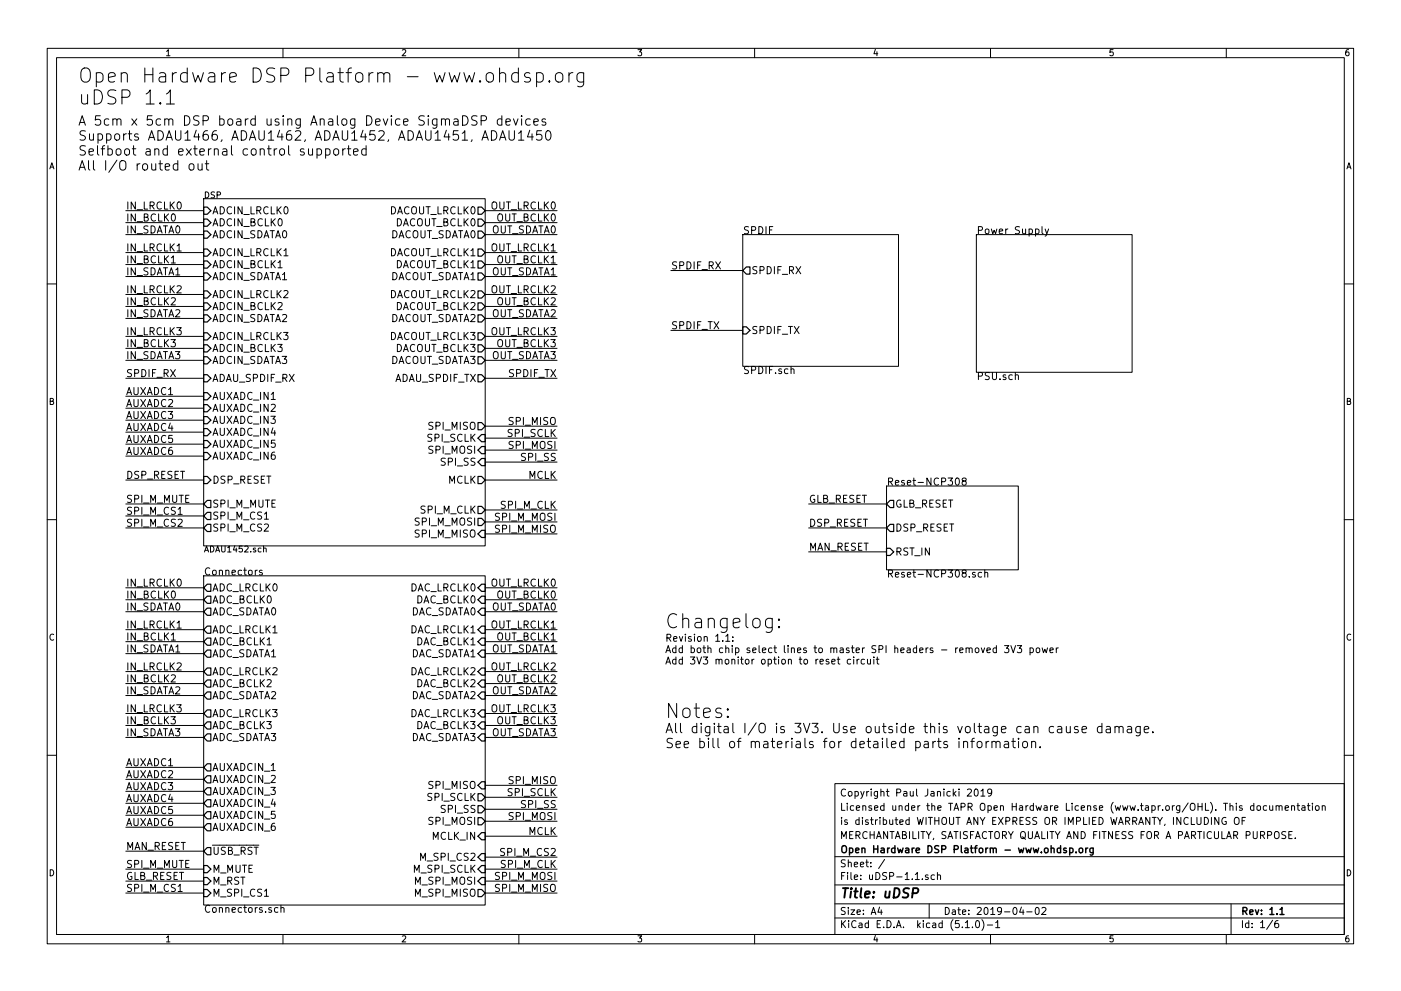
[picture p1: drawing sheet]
EESchema Schematic File Version 4
LIBS:uDSP-1.1-cache
EELAYER 29 0
EELAYER END
$Descr A4 11693 8268
encoding utf-8
Sheet 1 6
Title "uDSP"
Date "2019-04-02"
Rev "1.1"
Comp "Open Hardware DSP Platform - www.ohdsp.org"
Comment1 "MERCHANTABILITY, SATISFACTORY QUALITY AND FITNESS FOR A PARTICULAR PURPOSE."
Comment2 "is distributed WITHOUT ANY EXPRESS OR IMPLIED WARRANTY, INCLUDING OF"
Comment3 "Licensed under the TAPR Open Hardware License (www.tapr.org/OHL). This documentation"
Comment4 "Copyright Paul Janicki 2019"
$EndDescr
$Sheet
S 1700 1650 2350 2900
U 54BE4270
F0 "DSP" 50
F1 "ADAU1452.sch" 50
F2 "ADCIN_LRCLK0" I L 1700 1750 60 
F3 "ADCIN_BCLK0" I L 1700 1850 60 
F4 "ADCIN_SDATA0" I L 1700 1950 60 
F5 "ADCIN_LRCLK1" I L 1700 2100 60 
F6 "ADCIN_BCLK1" I L 1700 2200 60 
F7 "ADCIN_SDATA1" I L 1700 2300 60 
F8 "ADCIN_LRCLK2" I L 1700 2450 60 
F9 "ADCIN_BCLK2" I L 1700 2550 60 
F10 "ADCIN_SDATA2" I L 1700 2650 60 
F11 "ADCIN_LRCLK3" I L 1700 2800 60 
F12 "ADCIN_BCLK3" I L 1700 2900 60 
F13 "ADCIN_SDATA3" I L 1700 3000 60 
F14 "DACOUT_LRCLK0" O R 4050 1750 60 
F15 "DACOUT_BCLK0" O R 4050 1850 60 
F16 "DACOUT_SDATA0" O R 4050 1950 60 
F17 "ADAU_SPDIF_RX" I L 1700 3150 60 
F18 "ADAU_SPDIF_TX" O R 4050 3150 60 
F19 "DACOUT_LRCLK1" O R 4050 2100 60 
F20 "DACOUT_BCLK1" O R 4050 2200 60 
F21 "DACOUT_SDATA1" O R 4050 2300 60 
F22 "DACOUT_LRCLK2" O R 4050 2450 60 
F23 "DACOUT_BCLK2" O R 4050 2550 60 
F24 "DACOUT_SDATA2" O R 4050 2650 60 
F25 "DACOUT_LRCLK3" O R 4050 2800 60 
F26 "DACOUT_BCLK3" O R 4050 2900 60 
F27 "DACOUT_SDATA3" O R 4050 3000 60 
F28 "AUXADC_IN1" I L 1700 3300 60 
F29 "AUXADC_IN2" I L 1700 3400 60 
F30 "AUXADC_IN3" I L 1700 3500 60 
F31 "AUXADC_IN4" I L 1700 3600 60 
F32 "AUXADC_IN5" I L 1700 3700 60 
F33 "AUXADC_IN6" I L 1700 3800 60 
F34 "MCLK" O R 4050 4000 60 
F35 "SPI_MISO" O R 4050 3550 60 
F36 "SPI_SCLK" I R 4050 3650 60 
F37 "SPI_MOSI" I R 4050 3750 60 
F38 "SPI_SS" I R 4050 3850 60 
F39 "SPI_M_CLK" O R 4050 4250 60 
F40 "SPI_M_MISO" I R 4050 4450 60 
F41 "SPI_M_MOSI" O R 4050 4350 60 
F42 "SPI_M_MUTE" O L 1700 4200 60 
F43 "DSP_RESET" I L 1700 4000 60 
F44 "SPI_M_CS2" O L 1700 4400 60 
F45 "SPI_M_CS1" O L 1700 4300 60 
$EndSheet
$Sheet
S 8150 1950 1300 1150
U 54DA50D9
F0 "Power Supply" 60
F1 "PSU.sch" 60
$EndSheet
$Sheet
S 6200 1950 1300 1100
U 54E30917
F0 "SPDIF" 60
F1 "SPDIF.sch" 60
F2 "SPDIF_RX" O L 6200 2250 60 
F3 "SPDIF_TX" I L 6200 2750 60 
$EndSheet
Text Label 1050 1750 0    60   ~ 6
IN_LRCLK0
Text Label 1050 1850 0    60   ~ 6
IN_BCLK0
Text Label 1050 1950 0    60   ~ 6
IN_SDATA0
Text Label 1050 2100 0    60   ~ 6
IN_LRCLK1
Text Label 1050 2200 0    60   ~ 6
IN_BCLK1
Text Label 1050 2300 0    60   ~ 6
IN_SDATA1
Text Label 1050 3000 0    60   ~ 6
IN_SDATA3
Text Label 1050 2900 0    60   ~ 6
IN_BCLK3
Text Label 1050 2800 0    60   ~ 6
IN_LRCLK3
Text Label 1050 2650 0    60   ~ 6
IN_SDATA2
Text Label 1050 2550 0    60   ~ 6
IN_BCLK2
Text Label 1050 2450 0    60   ~ 6
IN_LRCLK2
Wire Wire Line
	1050 1750 1700 1750
Wire Wire Line
	1700 1850 1050 1850
Wire Wire Line
	1050 1950 1700 1950
Wire Wire Line
	1700 2100 1050 2100
Wire Wire Line
	1050 2200 1700 2200
Wire Wire Line
	1700 2300 1050 2300
Wire Wire Line
	1700 2450 1050 2450
Wire Wire Line
	1050 2550 1700 2550
Wire Wire Line
	1700 2650 1050 2650
Wire Wire Line
	1050 2800 1700 2800
Wire Wire Line
	1700 2900 1050 2900
Wire Wire Line
	1050 3000 1700 3000
Text Label 4650 1750 2    60   ~ 6
OUT_LRCLK0
Text Label 4650 1850 2    60   ~ 6
OUT_BCLK0
Text Label 4650 1950 2    60   ~ 6
OUT_SDATA0
Wire Wire Line
	4050 1750 4650 1750
Wire Wire Line
	4650 1850 4050 1850
Wire Wire Line
	4050 1950 4650 1950
Text Label 4650 2100 2    60   ~ 6
OUT_LRCLK1
Text Label 4650 2200 2    60   ~ 6
OUT_BCLK1
Text Label 4650 2300 2    60   ~ 6
OUT_SDATA1
Wire Wire Line
	4050 2100 4650 2100
Wire Wire Line
	4650 2200 4050 2200
Wire Wire Line
	4050 2300 4650 2300
Text Label 4650 2450 2    60   ~ 6
OUT_LRCLK2
Text Label 4650 2550 2    60   ~ 6
OUT_BCLK2
Text Label 4650 2650 2    60   ~ 6
OUT_SDATA2
Wire Wire Line
	4050 2450 4650 2450
Wire Wire Line
	4650 2550 4050 2550
Wire Wire Line
	4050 2650 4650 2650
Text Label 4650 2800 2    60   ~ 6
OUT_LRCLK3
Text Label 4650 2900 2    60   ~ 6
OUT_BCLK3
Text Label 4650 3000 2    60   ~ 6
OUT_SDATA3
Wire Wire Line
	4050 2800 4650 2800
Wire Wire Line
	4650 2900 4050 2900
Wire Wire Line
	4050 3000 4650 3000
$Sheet
S 1700 4800 2350 2750
U 54E8D6A6
F0 "Connectors" 60
F1 "Connectors.sch" 60
F2 "ADC_LRCLK0" O L 1700 4900 60 
F3 "ADC_BCLK0" O L 1700 5000 60 
F4 "ADC_SDATA0" O L 1700 5100 60 
F5 "DAC_LRCLK0" I R 4050 4900 60 
F6 "DAC_BCLK0" I R 4050 5000 60 
F7 "DAC_SDATA0" I R 4050 5100 60 
F8 "AUXADCIN_1" O L 1700 6400 60 
F9 "AUXADCIN_2" O L 1700 6500 60 
F10 "AUXADCIN_3" O L 1700 6600 60 
F11 "AUXADCIN_4" O L 1700 6700 60 
F12 "AUXADCIN_5" O L 1700 6800 60 
F13 "AUXADCIN_6" O L 1700 6900 60 
F14 "ADC_LRCLK1" O L 1700 5250 60 
F15 "ADC_BCLK1" O L 1700 5350 60 
F16 "ADC_SDATA1" O L 1700 5450 60 
F17 "ADC_LRCLK2" O L 1700 5600 60 
F18 "ADC_BCLK2" O L 1700 5700 60 
F19 "ADC_SDATA2" O L 1700 5800 60 
F20 "ADC_LRCLK3" O L 1700 5950 60 
F21 "ADC_BCLK3" O L 1700 6050 60 
F22 "ADC_SDATA3" O L 1700 6150 60 
F23 "DAC_LRCLK1" I R 4050 5250 60 
F24 "DAC_BCLK1" I R 4050 5350 60 
F25 "DAC_SDATA1" I R 4050 5450 60 
F26 "DAC_LRCLK2" I R 4050 5600 60 
F27 "DAC_BCLK2" I R 4050 5700 60 
F28 "DAC_SDATA2" I R 4050 5800 60 
F29 "DAC_LRCLK3" I R 4050 5950 60 
F30 "DAC_BCLK3" I R 4050 6050 60 
F31 "DAC_SDATA3" I R 4050 6150 60 
F32 "~USB_RST" O L 1700 7100 60 
F33 "MCLK_IN" I R 4050 6975 60 
F34 "SPI_MISO" I R 4050 6550 60 
F35 "SPI_SCLK" O R 4050 6650 60 
F36 "SPI_SS" O R 4050 6750 60 
F37 "SPI_MOSI" O R 4050 6850 60 
F38 "M_SPI_MISO" O R 4050 7450 60 
F39 "M_SPI_SCLK" I R 4050 7250 60 
F40 "M_SPI_MOSI" I R 4050 7350 60 
F41 "M_MUTE" I L 1700 7250 60 
F42 "M_RST" I L 1700 7350 60 
F43 "M_SPI_CS1" I L 1700 7450 60 
F44 "M_SPI_CS2" I R 4050 7150 60 
$EndSheet
Text Label 1050 4900 0    60   ~ 6
IN_LRCLK0
Text Label 1050 5000 0    60   ~ 6
IN_BCLK0
Text Label 1050 5100 0    60   ~ 6
IN_SDATA0
Text Label 1050 5250 0    60   ~ 6
IN_LRCLK1
Text Label 1050 5350 0    60   ~ 6
IN_BCLK1
Text Label 1050 5450 0    60   ~ 6
IN_SDATA1
Text Label 1050 6150 0    60   ~ 6
IN_SDATA3
Text Label 1050 6050 0    60   ~ 6
IN_BCLK3
Text Label 1050 5950 0    60   ~ 6
IN_LRCLK3
Text Label 1050 5800 0    60   ~ 6
IN_SDATA2
Text Label 1050 5700 0    60   ~ 6
IN_BCLK2
Text Label 1050 5600 0    60   ~ 6
IN_LRCLK2
Wire Wire Line
	1050 4900 1700 4900
Wire Wire Line
	1700 5000 1050 5000
Wire Wire Line
	1050 5100 1700 5100
Wire Wire Line
	1700 5250 1050 5250
Wire Wire Line
	1050 5350 1700 5350
Wire Wire Line
	1700 5450 1050 5450
Wire Wire Line
	1700 5600 1050 5600
Wire Wire Line
	1050 5700 1700 5700
Wire Wire Line
	1700 5800 1050 5800
Wire Wire Line
	1050 5950 1700 5950
Wire Wire Line
	1700 6050 1050 6050
Wire Wire Line
	1050 6150 1700 6150
Text Label 4650 4900 2    60   ~ 6
OUT_LRCLK0
Text Label 4650 5000 2    60   ~ 6
OUT_BCLK0
Text Label 4650 5100 2    60   ~ 6
OUT_SDATA0
Wire Wire Line
	4050 4900 4650 4900
Wire Wire Line
	4650 5000 4050 5000
Wire Wire Line
	4050 5100 4650 5100
Text Label 4650 5250 2    60   ~ 6
OUT_LRCLK1
Text Label 4650 5350 2    60   ~ 6
OUT_BCLK1
Text Label 4650 5450 2    60   ~ 6
OUT_SDATA1
Wire Wire Line
	4050 5250 4650 5250
Wire Wire Line
	4650 5350 4050 5350
Wire Wire Line
	4050 5450 4650 5450
Text Label 4650 5600 2    60   ~ 6
OUT_LRCLK2
Text Label 4650 5700 2    60   ~ 6
OUT_BCLK2
Text Label 4650 5800 2    60   ~ 6
OUT_SDATA2
Wire Wire Line
	4050 5600 4650 5600
Wire Wire Line
	4650 5700 4050 5700
Wire Wire Line
	4050 5800 4650 5800
Text Label 4650 5950 2    60   ~ 6
OUT_LRCLK3
Text Label 4650 6050 2    60   ~ 6
OUT_BCLK3
Text Label 4650 6150 2    60   ~ 6
OUT_SDATA3
Wire Wire Line
	4050 5950 4650 5950
Wire Wire Line
	4650 6050 4050 6050
Wire Wire Line
	4050 6150 4650 6150
Text Label 4650 3150 2    60   ~ 6
SPDIF_TX
Text Label 1050 3150 0    60   ~ 6
SPDIF_RX
Text Label 5600 2250 0    60   ~ 6
SPDIF_RX
Text Label 5600 2750 0    60   ~ 6
SPDIF_TX
Wire Wire Line
	5600 2750 6200 2750
Wire Wire Line
	6200 2250 5600 2250
Wire Wire Line
	4050 3150 4650 3150
Wire Wire Line
	1050 3150 1700 3150
Text Label 1050 3600 0    60   ~ 6
AUXADC4
Text Label 1050 3700 0    60   ~ 6
AUXADC5
Text Label 1050 3800 0    60   ~ 6
AUXADC6
Text Label 1050 3300 0    60   ~ 6
AUXADC1
Text Label 1050 3400 0    60   ~ 6
AUXADC2
Text Label 1050 3500 0    60   ~ 6
AUXADC3
Wire Wire Line
	1050 3300 1700 3300
Wire Wire Line
	1700 3400 1050 3400
Wire Wire Line
	1050 3500 1700 3500
Wire Wire Line
	1700 3600 1050 3600
Wire Wire Line
	1050 3700 1700 3700
Wire Wire Line
	1700 3800 1050 3800
Text Label 4650 4000 2    60   ~ 6
MCLK
Text Label 1050 6700 0    60   ~ 6
AUXADC4
Text Label 1050 6800 0    60   ~ 6
AUXADC5
Text Label 1050 6900 0    60   ~ 6
AUXADC6
Text Label 1050 6400 0    60   ~ 6
AUXADC1
Text Label 1050 6500 0    60   ~ 6
AUXADC2
Text Label 1050 6600 0    60   ~ 6
AUXADC3
Wire Wire Line
	1050 6400 1700 6400
Wire Wire Line
	1700 6500 1050 6500
Wire Wire Line
	1050 6600 1700 6600
Wire Wire Line
	1700 6700 1050 6700
Wire Wire Line
	1050 6800 1700 6800
Wire Wire Line
	1700 6900 1050 6900
Text Label 1050 7100 0    60   ~ 6
MAN_RESET
Wire Wire Line
	1050 7100 1700 7100
Wire Wire Line
	4650 4000 4050 4000
Text Label 4650 3550 2    60   ~ 6
SPI_MISO
Text Label 4650 3650 2    60   ~ 6
SPI_SCLK
Text Label 4650 3750 2    60   ~ 6
SPI_MOSI
Text Label 4650 3850 2    60   ~ 6
SPI_SS
Wire Wire Line
	4650 3550 4050 3550
Wire Wire Line
	4050 3650 4650 3650
Wire Wire Line
	4650 3750 4050 3750
Wire Wire Line
	4050 3850 4650 3850
Text Label 4650 6550 2    60   ~ 6
SPI_MISO
Text Label 4650 6650 2    60   ~ 6
SPI_SCLK
Text Label 4650 6850 2    60   ~ 6
SPI_MOSI
Text Label 4650 6750 2    60   ~ 6
SPI_SS
Wire Wire Line
	4650 6550 4050 6550
Wire Wire Line
	4050 6650 4650 6650
Wire Wire Line
	4650 6750 4050 6750
Wire Wire Line
	4050 6850 4650 6850
Text Label 1050 4200 0    60   ~ 6
SPI_M_MUTE
Text Label 1050 4400 0    60   ~ 6
SPI_M_CS2
Text Label 4650 4250 2    60   ~ 6
SPI_M_CLK
Text Label 4650 4350 2    60   ~ 6
SPI_M_MOSI
Text Label 4650 4450 2    60   ~ 6
SPI_M_MISO
Wire Wire Line
	4650 4250 4050 4250
Wire Wire Line
	4050 4350 4650 4350
Wire Wire Line
	4650 4450 4050 4450
Wire Wire Line
	1700 4200 1050 4200
Wire Wire Line
	1700 4400 1050 4400
Text Label 1050 7250 0    60   ~ 6
SPI_M_MUTE
Text Label 1050 7450 0    60   ~ 6
SPI_M_CS1
Wire Wire Line
	1700 7250 1050 7250
Wire Wire Line
	1050 7350 1700 7350
Wire Wire Line
	1700 7450 1050 7450
Text Label 4650 7250 2    60   ~ 6
SPI_M_CLK
Text Label 4650 7350 2    60   ~ 6
SPI_M_MOSI
Text Label 4650 7450 2    60   ~ 6
SPI_M_MISO
Wire Wire Line
	4650 7250 4050 7250
Wire Wire Line
	4050 7350 4650 7350
Wire Wire Line
	4650 7450 4050 7450
Text Label 1050 7350 0    60   ~ 6
GLB_RESET
Text Notes 5550 6250 0    79   ~ 6
All digital I/O is 3V3. Use outside this voltage can cause damage.\nSee bill of materials for detailed parts information.
Text Notes 5550 6000 0    118  ~ 6
Notes:
Text Notes 650  1425 0    79   ~ 6
A 5cm x 5cm DSP board using Analog Device SigmaDSP devices\nSupports ADAU1466, ADAU1462, ADAU1452, ADAU1451, ADAU1450\nSelfboot and external control supported\nAll I/O routed out
$Sheet
S 7400 4050 1100 700 
U 592AF00E
F0 "Reset-NCP308" 60
F1 "Reset-NCP308.sch" 60
F2 "GLB_RESET" O L 7400 4200 60 
F3 "RST_IN" I L 7400 4600 60 
F4 "DSP_RESET" O L 7400 4400 60 
$EndSheet
Text Label 6750 4600 0    60   ~ 6
MAN_RESET
Wire Wire Line
	6750 4600 7400 4600
Text Label 6750 4400 0    60   ~ 6
DSP_RESET
Wire Wire Line
	7400 4400 6750 4400
Text Label 1050 4000 0    60   ~ 6
DSP_RESET
Wire Wire Line
	1700 4000 1050 4000
Wire Wire Line
	6750 4200 7400 4200
Text Label 6750 4200 0    60   ~ 6
GLB_RESET
Text Notes 650  875  0    118  ~ 0
Open Hardware DSP Platform - www.ohdsp.org\nuDSP 1.1
Text Label 1050 4300 0    60   ~ 6
SPI_M_CS1
Wire Wire Line
	1700 4300 1050 4300
Wire Wire Line
	4050 6975 4650 6975
Text Label 4650 6975 2    60   ~ 6
MCLK
Text Label 4650 7150 2    60   ~ 6
SPI_M_CS2
Wire Wire Line
	4650 7150 4050 7150
Text Notes 5550 5250 0    118  ~ 6
Changelog:
Text Notes 5550 5550 0    59   ~ 6
Revision 1.1:\nAdd both chip select lines to master SPI headers - removed 3V3 power\nAdd 3V3 monitor option to reset circuit
$EndSCHEMATC
